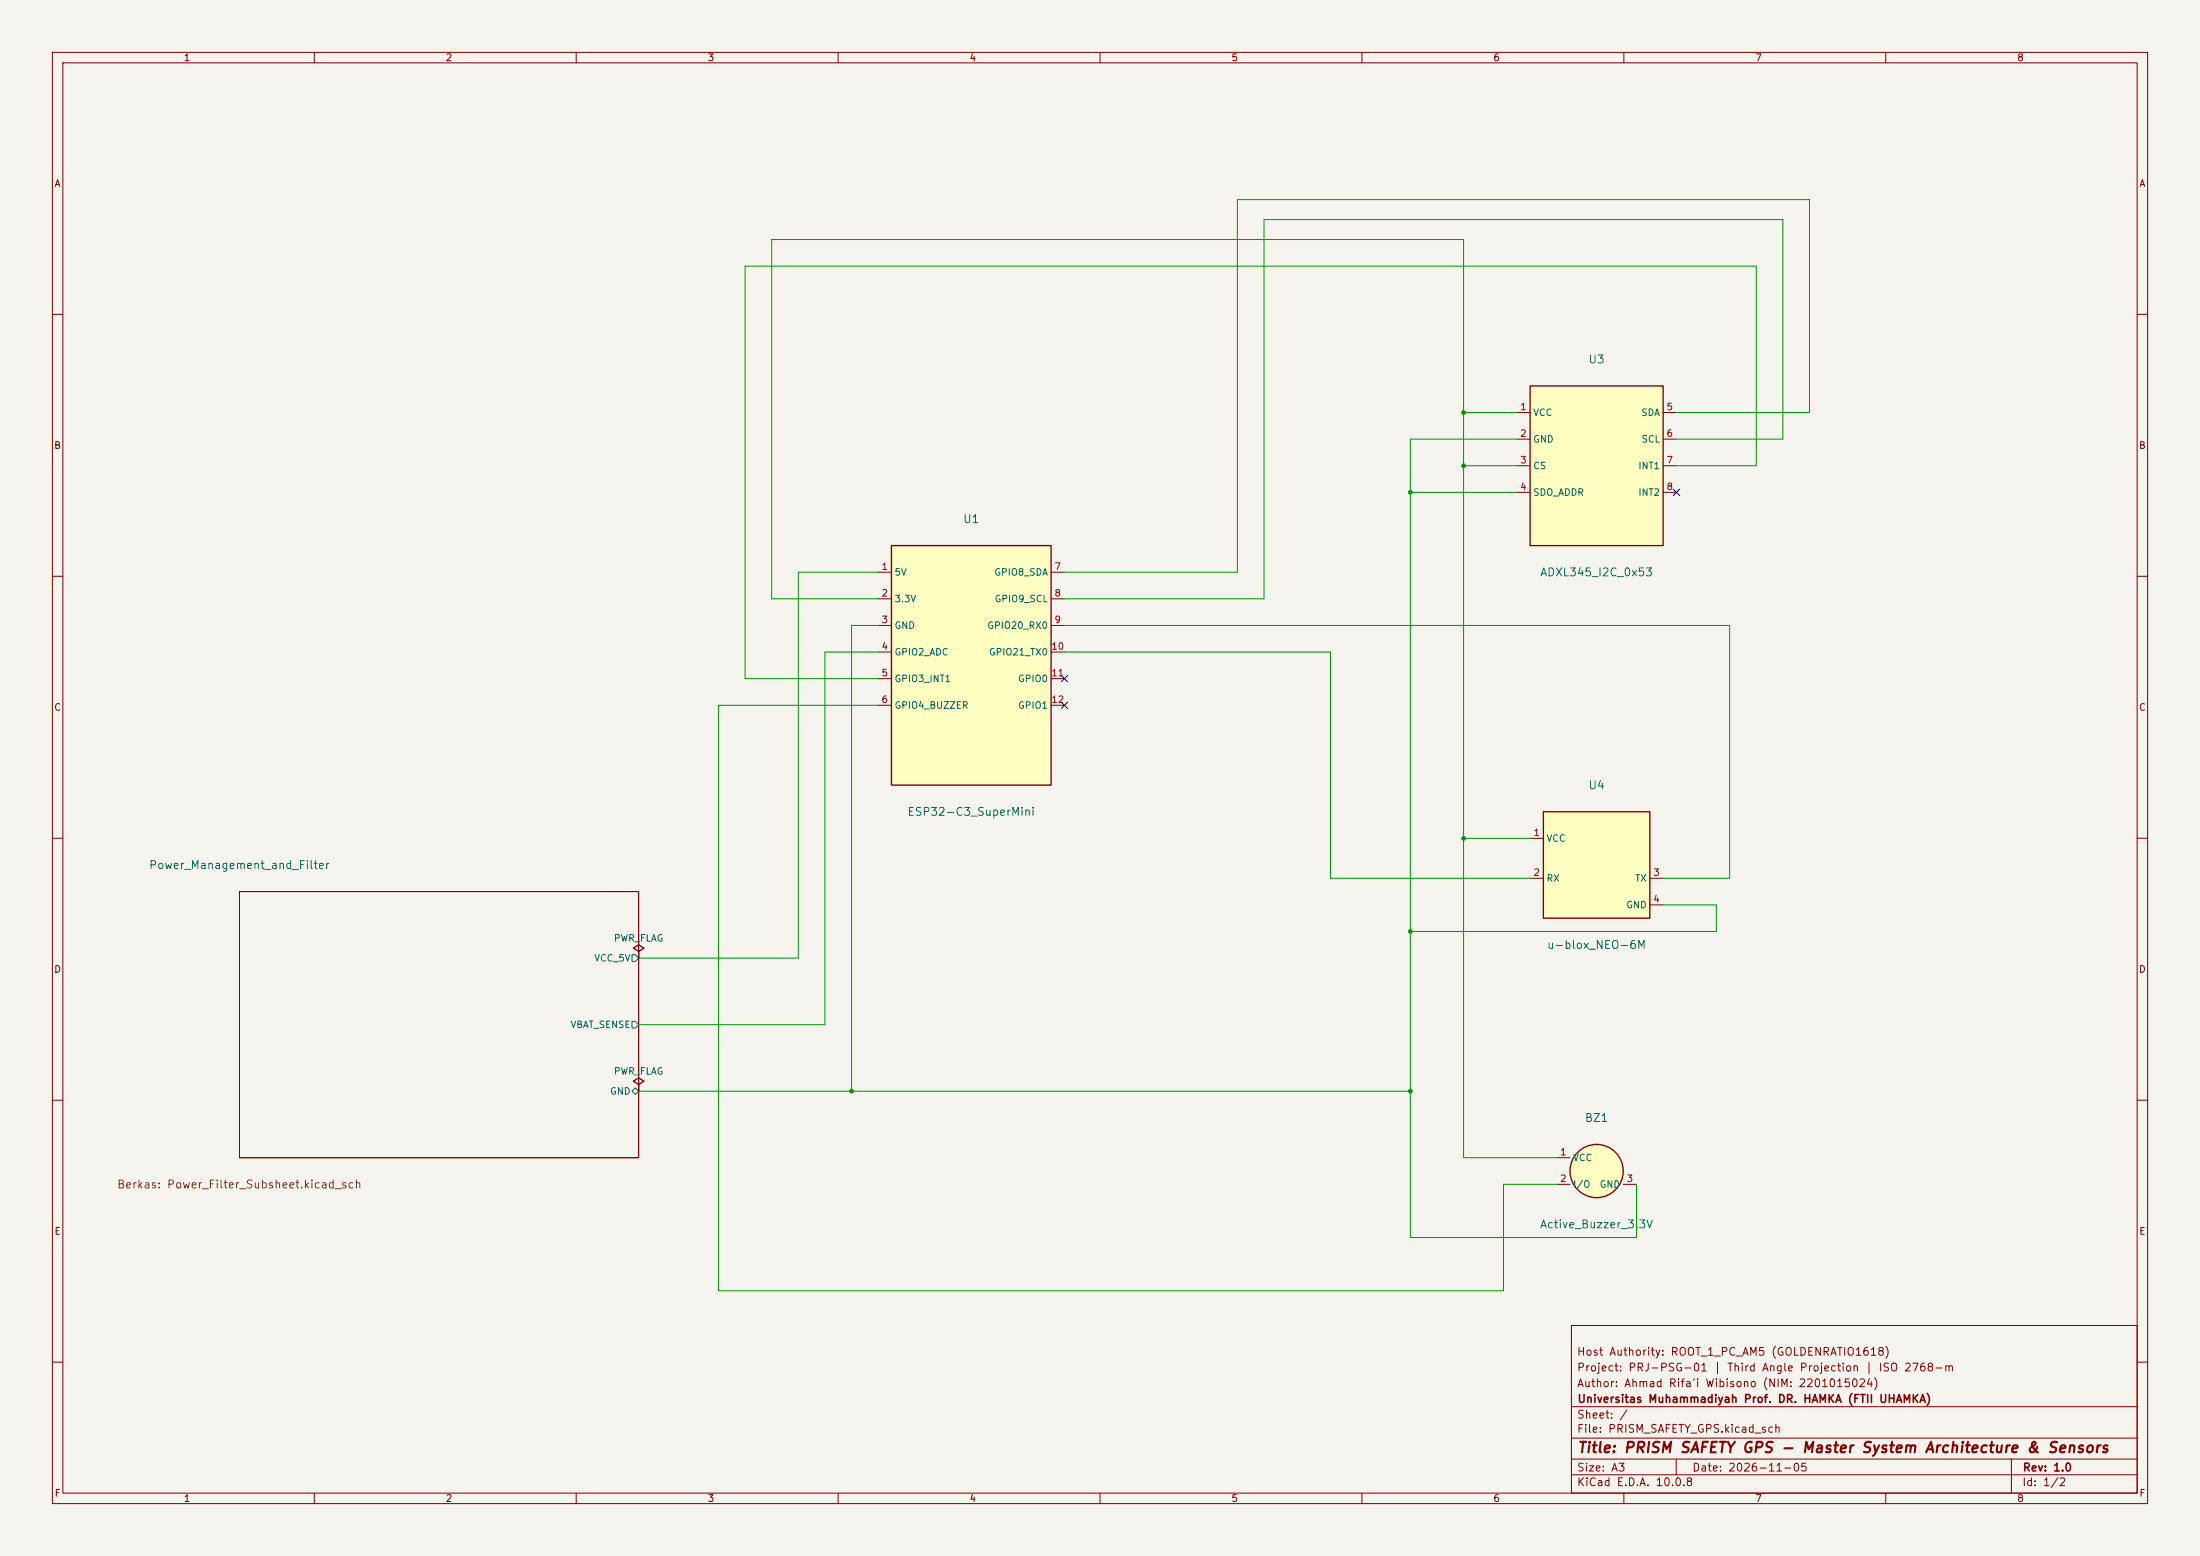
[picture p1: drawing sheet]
(kicad_sch
 (version 20260306)
 (generator "eeschema")
 (generator_version "10.0")
 (paper "A3")
 (title_block
  (title "PRISM SAFETY GPS - Master System Architecture & Sensors")
  (date "2026-11-05")
  (rev "1.0")
  (company "Universitas Muhammadiyah Prof. DR. HAMKA (FTII UHAMKA)")
  (comment 1 "Author: Ahmad Rifa'i Wibisono (NIM: 2201015024)")
  (comment 2 "Project: PRJ-PSG-01 | Third Angle Projection | ISO 2768-m")
  (comment 3 "Host Authority: ROOT_1_PC_AM5 (GOLDENRATIO1618)"))
 (lib_symbols
  (symbol "PRISM:ADXL345" (in_bom yes) (on_board yes)
   (property "Reference" "U" (at 0 17.78 0) (effects (font (size 1.27 1.27))))
   (property "Value" "ADXL345_I2C_0x53" (at 0 -17.78 0) (effects (font (size 1.27 1.27))))
   (property "Footprint" "PRISM_Safety_GPS:ADXL345_Module_DirectPad" (at 0 0 0) (hide yes) (effects (font (size 1.27 1.27))))
   (symbol "ADXL345_0_1"
    (rectangle (start -12.70 15.24) (end 12.70 -15.24) (stroke (width 0.254)) (fill (type background))))
   (symbol "ADXL345_1_1"
    (pin power_in line (at -15.24 10.16 0) (length 2.54) (name "VCC" (effects (font (size 1.27 1.27)))) (number "1" (effects (font (size 1.27 1.27)))))
    (pin power_in line (at -15.24 5.08 0) (length 2.54) (name "GND" (effects (font (size 1.27 1.27)))) (number "2" (effects (font (size 1.27 1.27)))))
    (pin input line (at -15.24 0 0) (length 2.54) (name "CS" (effects (font (size 1.27 1.27)))) (number "3" (effects (font (size 1.27 1.27)))))
    (pin input line (at -15.24 -5.08 0) (length 2.54) (name "SDO_ADDR" (effects (font (size 1.27 1.27)))) (number "4" (effects (font (size 1.27 1.27)))))
    (pin bidirectional line (at 15.24 10.16 180) (length 2.54) (name "SDA" (effects (font (size 1.27 1.27)))) (number "5" (effects (font (size 1.27 1.27)))))
    (pin input line (at 15.24 5.08 180) (length 2.54) (name "SCL" (effects (font (size 1.27 1.27)))) (number "6" (effects (font (size 1.27 1.27)))))
    (pin output line (at 15.24 0 180) (length 2.54) (name "INT1" (effects (font (size 1.27 1.27)))) (number "7" (effects (font (size 1.27 1.27)))))
    (pin output line (at 15.24 -5.08 180) (length 2.54) (name "INT2" (effects (font (size 1.27 1.27)))) (number "8" (effects (font (size 1.27 1.27)))))))
  (symbol "PRISM:Buzzer_Active" (in_bom yes) (on_board yes)
   (property "Reference" "BZ" (at 0 8.89 0) (effects (font (size 1.27 1.27))))
   (property "Value" "Active_Buzzer_3.3V" (at 0 -8.89 0) (effects (font (size 1.27 1.27))))
   (property "Footprint" "Buzzer_Beeper:Buzzer_12x9.5RM7.6" (at 0 0 0) (hide yes) (effects (font (size 1.27 1.27))))
   (symbol "Buzzer_Active_0_1"
    (circle (center 0 0) (radius 5.08) (stroke (width 0.254)) (fill (type background))))
   (symbol "Buzzer_Active_1_1"
    (pin power_in line (at -7.62 2.54 0) (length 2.54) (name "VCC" (effects (font (size 1.27 1.27)))) (number "1" (effects (font (size 1.27 1.27)))))
    (pin input line (at -7.62 -2.54 0) (length 2.54) (name "I/O" (effects (font (size 1.27 1.27)))) (number "2" (effects (font (size 1.27 1.27)))))
    (pin power_in line (at 7.62 -2.54 180) (length 2.54) (name "GND" (effects (font (size 1.27 1.27)))) (number "3" (effects (font (size 1.27 1.27)))))))
  (symbol "PRISM:ESP32-C3_SuperMini" (in_bom yes) (on_board yes)
   (property "Reference" "U" (at 0 24.13 0) (effects (font (size 1.27 1.27))))
   (property "Value" "ESP32-C3_SuperMini" (at 0 -24.13 0) (effects (font (size 1.27 1.27))))
   (property "Footprint" "PRISM_Safety_GPS:ESP32-C3_SuperMini_DirectPad" (at 0 0 0) (hide yes) (effects (font (size 1.27 1.27))))
   (symbol "ESP32-C3_SuperMini_0_1"
    (rectangle (start -15.24 22.86) (end 15.24 -22.86) (stroke (width 0.254)) (fill (type background))))
   (symbol "ESP32-C3_SuperMini_1_1"
    (pin power_in line (at -17.78 17.78 0) (length 2.54) (name "5V" (effects (font (size 1.27 1.27)))) (number "1" (effects (font (size 1.27 1.27)))))
    (pin power_out line (at -17.78 12.70 0) (length 2.54) (name "3.3V" (effects (font (size 1.27 1.27)))) (number "2" (effects (font (size 1.27 1.27)))))
    (pin power_in line (at -17.78 7.62 0) (length 2.54) (name "GND" (effects (font (size 1.27 1.27)))) (number "3" (effects (font (size 1.27 1.27)))))
    (pin input line (at -17.78 2.54 0) (length 2.54) (name "GPIO2_ADC" (effects (font (size 1.27 1.27)))) (number "4" (effects (font (size 1.27 1.27)))))
    (pin input line (at -17.78 -2.54 0) (length 2.54) (name "GPIO3_INT1" (effects (font (size 1.27 1.27)))) (number "5" (effects (font (size 1.27 1.27)))))
    (pin output line (at -17.78 -7.62 0) (length 2.54) (name "GPIO4_BUZZER" (effects (font (size 1.27 1.27)))) (number "6" (effects (font (size 1.27 1.27)))))
    (pin bidirectional line (at 17.78 17.78 180) (length 2.54) (name "GPIO8_SDA" (effects (font (size 1.27 1.27)))) (number "7" (effects (font (size 1.27 1.27)))))
    (pin bidirectional line (at 17.78 12.70 180) (length 2.54) (name "GPIO9_SCL" (effects (font (size 1.27 1.27)))) (number "8" (effects (font (size 1.27 1.27)))))
    (pin input line (at 17.78 7.62 180) (length 2.54) (name "GPIO20_RX0" (effects (font (size 1.27 1.27)))) (number "9" (effects (font (size 1.27 1.27)))))
    (pin output line (at 17.78 2.54 180) (length 2.54) (name "GPIO21_TX0" (effects (font (size 1.27 1.27)))) (number "10" (effects (font (size 1.27 1.27)))))
    (pin bidirectional line (at 17.78 -2.54 180) (length 2.54) (name "GPIO0" (effects (font (size 1.27 1.27)))) (number "11" (effects (font (size 1.27 1.27)))))
    (pin bidirectional line (at 17.78 -7.62 180) (length 2.54) (name "GPIO1" (effects (font (size 1.27 1.27)))) (number "12" (effects (font (size 1.27 1.27)))))))
  (symbol "PRISM:PWR_FLAG"
   (power)
   (pin_numbers hide)
   (pin_names (offset 0) hide) (in_bom no) (on_board no)
   (property "Reference" "#PWR" (at 0 -3.81 0) (hide yes) (effects (font (size 1.27 1.27))))
   (property "Value" "PWR_FLAG" (at 0 3.81 0) (effects (font (size 1.27 1.27))))
   (property "Footprint" "" (at 0 0 0) (hide yes) (effects (font (size 1.27 1.27))))
   (symbol "PWR_FLAG_0_1"
    (polyline (pts (xy 0 0) (xy 0 1.27) (xy -1.016 1.905) (xy 0 2.54) (xy 1.016 1.905) (xy 0 1.27)) (stroke (width 0.254))))
   (symbol "PWR_FLAG_1_1"
    (pin power_out line (at 0 0 90) (length 0) (name "pwr" (effects (font (size 1.27 1.27)))) (number "1" (effects (font (size 1.27 1.27)))))))
  (symbol "PRISM:u-blox_NEO-6M" (in_bom yes) (on_board yes)
   (property "Reference" "U" (at 0 12.70 0) (effects (font (size 1.27 1.27))))
   (property "Value" "u-blox_NEO-6M" (at 0 -12.70 0) (effects (font (size 1.27 1.27))))
   (property "Footprint" "PRISM_Safety_GPS:NEO-6M_GPS_DirectPad" (at 0 0 0) (hide yes) (effects (font (size 1.27 1.27))))
   (symbol "u-blox_NEO-6M_0_1"
    (rectangle (start -10.16 10.16) (end 10.16 -10.16) (stroke (width 0.254)) (fill (type background))))
   (symbol "u-blox_NEO-6M_1_1"
    (pin power_in line (at -12.70 5.08 0) (length 2.54) (name "VCC" (effects (font (size 1.27 1.27)))) (number "1" (effects (font (size 1.27 1.27)))))
    (pin input line (at -12.70 -2.54 0) (length 2.54) (name "RX" (effects (font (size 1.27 1.27)))) (number "2" (effects (font (size 1.27 1.27)))))
    (pin output line (at 12.70 -2.54 180) (length 2.54) (name "TX" (effects (font (size 1.27 1.27)))) (number "3" (effects (font (size 1.27 1.27)))))
    (pin power_in line (at 12.70 -7.62 180) (length 2.54) (name "GND" (effects (font (size 1.27 1.27)))) (number "4" (effects (font (size 1.27 1.27))))))))

 (sheet (at 45.72 170.18) (size 76.20 50.80) (fields_autoplaced yes)
  (stroke (width 0.1524) (type solid))
  (fill (color 0 0 0 0))
  (property "Sheetname" "Power_Management_and_Filter" (at 45.72 165.10 0) (effects (font (size 1.524 1.524))))
  (property "Sheetfile" "Power_Filter_Subsheet.kicad_sch" (at 45.72 226.06 0) (effects (font (size 1.524 1.524))))
  (pin "VCC_5V" output (at 121.92 182.88 0) (effects (font (size 1.27 1.27)) (justify right)))
  (pin "VBAT_SENSE" output (at 121.92 195.58 0) (effects (font (size 1.27 1.27)) (justify right)))
  (pin "GND" bidirectional (at 121.92 208.28 0) (effects (font (size 1.27 1.27)) (justify right))))

 (symbol (lib_id "PRISM:ESP32-C3_SuperMini") (at 185.42 127.00 0) (unit 1)
  (in_bom yes) (on_board yes) (dnp no)
  (property "Reference" "U1" (at 185.42 99.06 0) (effects (font (size 1.524 1.524))))
  (property "Value" "ESP32-C3_SuperMini" (at 185.42 154.94 0) (effects (font (size 1.524 1.524))))
  (property "Footprint" "PRISM_Safety_GPS:ESP32-C3_SuperMini_DirectPad" (at 185.42 127.00 0) (hide yes) (effects (font (size 1.27 1.27))))
  (pin "1")
  (pin "2")
  (pin "3")
  (pin "4")
  (pin "5")
  (pin "6")
  (pin "7")
  (pin "8")
  (pin "9")
  (pin "10")
  (pin "11")
  (pin "12"))

 (symbol (lib_id "PRISM:ADXL345") (at 304.80 88.90 0) (unit 1)
  (in_bom yes) (on_board yes) (dnp no)
  (property "Reference" "U3" (at 304.80 68.58 0) (effects (font (size 1.524 1.524))))
  (property "Value" "ADXL345_I2C_0x53" (at 304.80 109.22 0) (effects (font (size 1.524 1.524))))
  (property "Footprint" "PRISM_Safety_GPS:ADXL345_Module_DirectPad" (at 304.80 88.90 0) (hide yes) (effects (font (size 1.27 1.27))))
  (pin "1")
  (pin "2")
  (pin "3")
  (pin "4")
  (pin "5")
  (pin "6")
  (pin "7")
  (pin "8"))

 (symbol (lib_id "PRISM:u-blox_NEO-6M") (at 304.80 165.10 0) (unit 1)
  (in_bom yes) (on_board yes) (dnp no)
  (property "Reference" "U4" (at 304.80 149.86 0) (effects (font (size 1.524 1.524))))
  (property "Value" "u-blox_NEO-6M" (at 304.80 180.34 0) (effects (font (size 1.524 1.524))))
  (property "Footprint" "PRISM_Safety_GPS:NEO-6M_GPS_DirectPad" (at 304.80 165.10 0) (hide yes) (effects (font (size 1.27 1.27))))
  (pin "1")
  (pin "2")
  (pin "3")
  (pin "4"))

 (symbol (lib_id "PRISM:Buzzer_Active") (at 304.80 223.52 0) (unit 1)
  (in_bom yes) (on_board yes) (dnp no)
  (property "Reference" "BZ1" (at 304.80 213.36 0) (effects (font (size 1.524 1.524))))
  (property "Value" "Active_Buzzer_3.3V" (at 304.80 233.68 0) (effects (font (size 1.524 1.524))))
  (property "Footprint" "Buzzer_Beeper:Buzzer_12x9.5RM7.6" (at 304.80 223.52 0) (hide yes) (effects (font (size 1.27 1.27))))
  (pin "1")
  (pin "2")
  (pin "3"))

 (symbol (lib_id "PRISM:PWR_FLAG") (at 121.92 182.88 0) (unit 1)
  (in_bom no) (on_board no) (dnp no)
  (property "Reference" "#PWR01" (at 121.92 186.69 0) (hide yes) (effects (font (size 1.27 1.27))))
  (property "Value" "PWR_FLAG" (at 121.92 179.07 0) (effects (font (size 1.27 1.27))))
  (property "Footprint" "" (at 121.92 182.88 0) (hide yes) (effects (font (size 1.27 1.27))))
  (pin "1"))

 (symbol (lib_id "PRISM:PWR_FLAG") (at 121.92 208.28 0) (unit 1)
  (in_bom no) (on_board no) (dnp no)
  (property "Reference" "#PWR02" (at 121.92 212.09 0) (hide yes) (effects (font (size 1.27 1.27))))
  (property "Value" "PWR_FLAG" (at 121.92 204.47 0) (effects (font (size 1.27 1.27))))
  (property "Footprint" "" (at 121.92 208.28 0) (hide yes) (effects (font (size 1.27 1.27))))
  (pin "1"))

 (no_connect (at 203.20 129.54))
 (no_connect (at 203.20 134.62))
 (no_connect (at 320.04 93.98))

 (junction (at 162.56 208.28) (diameter 0) (color 0 0 0 0))
 (junction (at 269.24 208.28) (diameter 0) (color 0 0 0 0))
 (junction (at 269.24 177.80) (diameter 0) (color 0 0 0 0))
 (junction (at 269.24 93.98) (diameter 0) (color 0 0 0 0))
 (junction (at 279.40 78.74) (diameter 0) (color 0 0 0 0))
 (junction (at 279.40 88.90) (diameter 0) (color 0 0 0 0))
 (junction (at 279.40 160.02) (diameter 0) (color 0 0 0 0))

 (wire (pts (xy 121.92 182.88) (xy 152.40 182.88)) (stroke (width 0) (type solid)))
 (wire (pts (xy 152.40 182.88) (xy 152.40 109.22)) (stroke (width 0) (type solid)))
 (wire (pts (xy 152.40 109.22) (xy 167.64 109.22)) (stroke (width 0) (type solid)))

 (wire (pts (xy 121.92 195.58) (xy 157.48 195.58)) (stroke (width 0) (type solid)))
 (wire (pts (xy 157.48 195.58) (xy 157.48 124.46)) (stroke (width 0) (type solid)))
 (wire (pts (xy 157.48 124.46) (xy 167.64 124.46)) (stroke (width 0) (type solid)))

 (wire (pts (xy 121.92 208.28) (xy 162.56 208.28)) (stroke (width 0) (type solid)))
 (wire (pts (xy 162.56 208.28) (xy 162.56 119.38)) (stroke (width 0) (type solid)))
 (wire (pts (xy 162.56 119.38) (xy 167.64 119.38)) (stroke (width 0) (type solid)))

 (wire (pts (xy 162.56 208.28) (xy 269.24 208.28)) (stroke (width 0) (type solid)))
 (wire (pts (xy 269.24 208.28) (xy 269.24 236.22)) (stroke (width 0) (type solid)))
 (wire (pts (xy 269.24 236.22) (xy 312.42 236.22)) (stroke (width 0) (type solid)))
 (wire (pts (xy 312.42 236.22) (xy 312.42 226.06)) (stroke (width 0) (type solid)))

 (wire (pts (xy 269.24 208.28) (xy 269.24 177.80)) (stroke (width 0) (type solid)))
 (wire (pts (xy 269.24 177.80) (xy 327.66 177.80)) (stroke (width 0) (type solid)))
 (wire (pts (xy 327.66 177.80) (xy 327.66 172.72)) (stroke (width 0) (type solid)))
 (wire (pts (xy 327.66 172.72) (xy 317.50 172.72)) (stroke (width 0) (type solid)))

 (wire (pts (xy 269.24 177.80) (xy 269.24 93.98)) (stroke (width 0) (type solid)))
 (wire (pts (xy 269.24 93.98) (xy 289.56 93.98)) (stroke (width 0) (type solid)))
 (wire (pts (xy 269.24 93.98) (xy 269.24 83.82)) (stroke (width 0) (type solid)))
 (wire (pts (xy 269.24 83.82) (xy 289.56 83.82)) (stroke (width 0) (type solid)))

 (wire (pts (xy 167.64 114.30) (xy 147.32 114.30)) (stroke (width 0) (type solid)))
 (wire (pts (xy 147.32 114.30) (xy 147.32 45.72)) (stroke (width 0) (type solid)))
 (wire (pts (xy 147.32 45.72) (xy 279.40 45.72)) (stroke (width 0) (type solid)))
 
 (wire (pts (xy 279.40 45.72) (xy 279.40 78.74)) (stroke (width 0) (type solid)))
 (wire (pts (xy 279.40 78.74) (xy 289.56 78.74)) (stroke (width 0) (type solid)))

 (wire (pts (xy 279.40 78.74) (xy 279.40 88.90)) (stroke (width 0) (type solid)))
 (wire (pts (xy 279.40 88.90) (xy 289.56 88.90)) (stroke (width 0) (type solid)))

 (wire (pts (xy 279.40 88.90) (xy 279.40 160.02)) (stroke (width 0) (type solid)))
 (wire (pts (xy 279.40 160.02) (xy 292.10 160.02)) (stroke (width 0) (type solid)))

 (wire (pts (xy 279.40 160.02) (xy 279.40 220.98)) (stroke (width 0) (type solid)))
 (wire (pts (xy 279.40 220.98) (xy 297.18 220.98)) (stroke (width 0) (type solid)))

 (wire (pts (xy 203.20 109.22) (xy 236.22 109.22)) (stroke (width 0) (type solid)))
 (wire (pts (xy 236.22 109.22) (xy 236.22 38.10)) (stroke (width 0) (type solid)))
 (wire (pts (xy 236.22 38.10) (xy 345.44 38.10)) (stroke (width 0) (type solid)))
 (wire (pts (xy 345.44 38.10) (xy 345.44 78.74)) (stroke (width 0) (type solid)))
 (wire (pts (xy 345.44 78.74) (xy 320.04 78.74)) (stroke (width 0) (type solid)))

 (wire (pts (xy 203.20 114.30) (xy 241.30 114.30)) (stroke (width 0) (type solid)))
 (wire (pts (xy 241.30 114.30) (xy 241.30 41.91)) (stroke (width 0) (type solid)))
 (wire (pts (xy 241.30 41.91) (xy 340.36 41.91)) (stroke (width 0) (type solid)))
 (wire (pts (xy 340.36 41.91) (xy 340.36 83.82)) (stroke (width 0) (type solid)))
 (wire (pts (xy 340.36 83.82) (xy 320.04 83.82)) (stroke (width 0) (type solid)))

 (wire (pts (xy 320.04 88.90) (xy 335.28 88.90)) (stroke (width 0) (type solid)))
 (wire (pts (xy 335.28 88.90) (xy 335.28 50.80)) (stroke (width 0) (type solid)))
 (wire (pts (xy 335.28 50.80) (xy 142.24 50.80)) (stroke (width 0) (type solid)))
 (wire (pts (xy 142.24 50.80) (xy 142.24 129.54)) (stroke (width 0) (type solid)))
 (wire (pts (xy 142.24 129.54) (xy 167.64 129.54)) (stroke (width 0) (type solid)))

 (wire (pts (xy 317.50 167.64) (xy 330.20 167.64)) (stroke (width 0) (type solid)))
 (wire (pts (xy 330.20 167.64) (xy 330.20 119.38)) (stroke (width 0) (type solid)))
 (wire (pts (xy 330.20 119.38) (xy 203.20 119.38)) (stroke (width 0) (type solid)))

 (wire (pts (xy 203.20 124.46) (xy 254.00 124.46)) (stroke (width 0) (type solid)))
 (wire (pts (xy 254.00 124.46) (xy 254.00 167.64)) (stroke (width 0) (type solid)))
 (wire (pts (xy 254.00 167.64) (xy 292.10 167.64)) (stroke (width 0) (type solid)))

 (wire (pts (xy 167.64 134.62) (xy 137.16 134.62)) (stroke (width 0) (type solid)))
 (wire (pts (xy 137.16 134.62) (xy 137.16 246.38)) (stroke (width 0) (type solid)))
 (wire (pts (xy 137.16 246.38) (xy 287.02 246.38)) (stroke (width 0) (type solid)))
 (wire (pts (xy 287.02 246.38) (xy 287.02 226.06)) (stroke (width 0) (type solid)))
 (wire (pts (xy 287.02 226.06) (xy 297.18 226.06)) (stroke (width 0) (type solid)))

 (sheet_instances
  (path "" (page "1"))))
